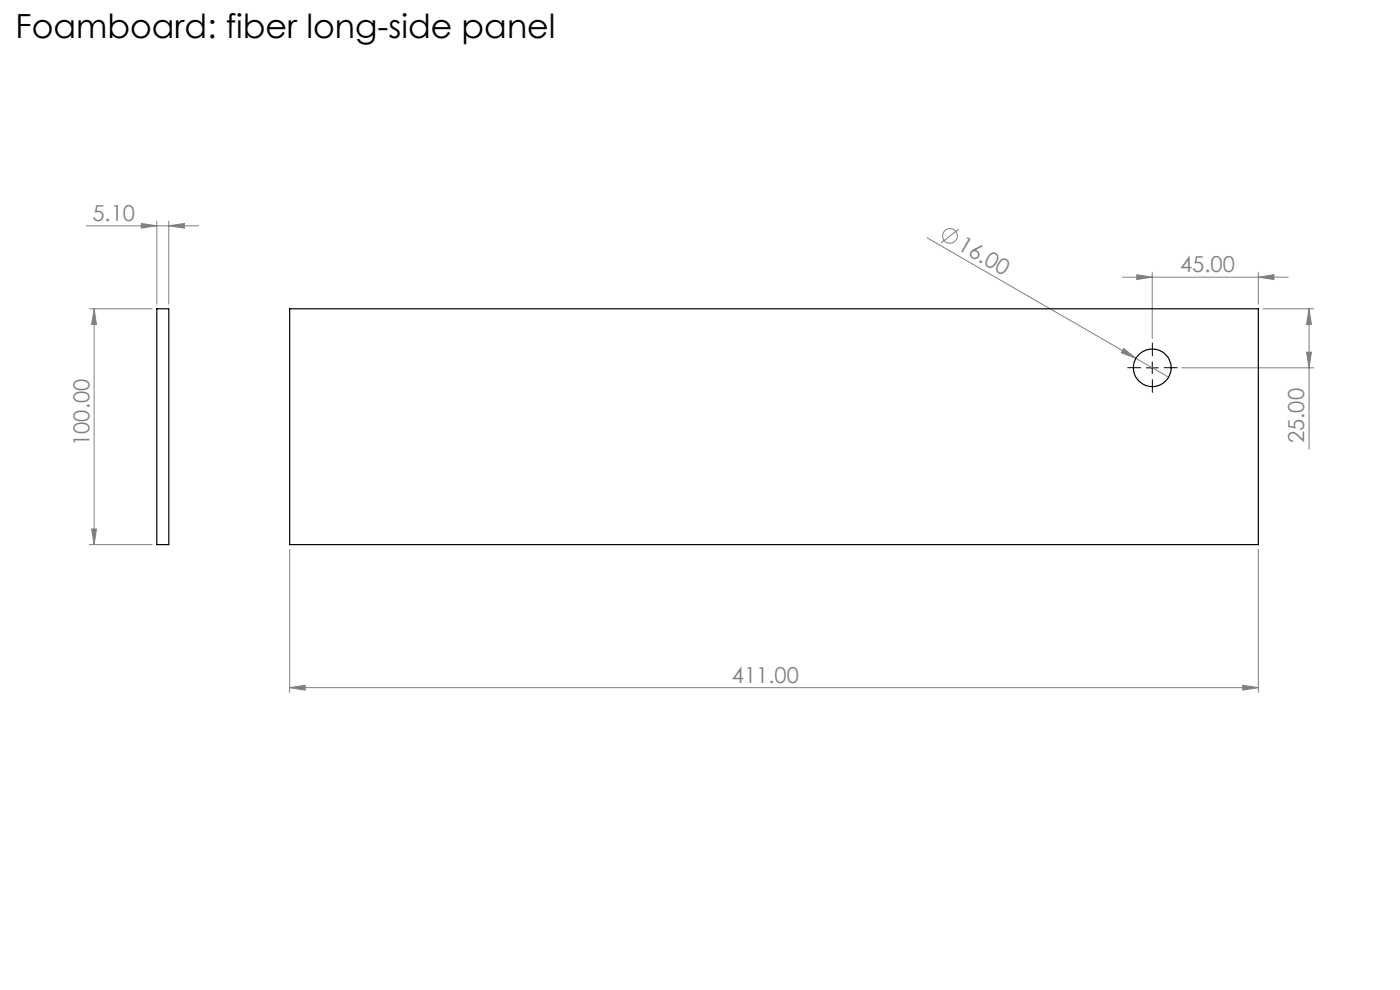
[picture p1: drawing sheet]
<svg xmlns="http://www.w3.org/2000/svg" width="297mm" height="210mm" viewBox="0 0 297 210" stroke-linecap="round" stroke-linejoin="round" font-family="sans-serif">
<g fill="none" stroke="#808080" stroke-width=".21">
<path d="M18.3 47.9h23.9M30 47.4l3.3 .5-3.3 .5zM33.3 46.9v17.6M35.8 47.9l3.3-.5v1zM35.8 46.9v17.6M196.7 50.4l44.3 25.6M203.4 48.6l-3.8 2.9M238.1 58.8h35.2M241.2 58.3l3.2 .5-3.2 .5zM244.4 57.8v14M266.9 58.8l3.4-.5v1zM266.9 57.8v6.7"/>
<path d="M18.9 65.5h13.4M20 65.5v50M20 65.5l.5 3.3h-1.1zM238.4 73.9l2.6 2.1-3.1-1.2zM241 76l6.9 4M250.7 78h28M267.9 65.5h10.8M277.2 74.7h1l-.5 3.3zM277.7 65.5v29.8M277.7 65.5l.5 3.3h-1zM18.9 115.5h13.4M19.4 112.2h1.1l-.5 3.3z"/>
<path d="M61.5 116.5v30.4M266.9 116.5v30.4M61.5 145.9l3.2-.5v1zM61.5 145.9h205.4M263.6 145.4l3.3 .5-3.3 .5z"/>
<circle cx="201.5" cy="50.1" r="1.55"/>
</g>
<path d="M242 78h-2.8M244.5 75.5v-2.7M247 78h2.7M244.5 80.5v2.8" fill="none" stroke="#000" stroke-width=".21" stroke-dasharray="15.2 1.3 1.3 1.3"/>
<path d="M243.2 78h2.5M244.4 76.8v2.5" fill="none" stroke="#000" stroke-width=".21"/>
<g fill="#808080">
<path d="M238.4 73.9l2.6 2.1-3.1-1.2z"/>
<path d="M35.8 47.9l3.3-.5v1zM30 47.4l3.3 .5-3.3 .5z"/>
<path d="M61.5 145.9l3.2-.5v1zM263.6 145.4l3.3 .5-3.3 .5z"/>
<path d="M277.2 74.7h1l-.5 3.3zM277.7 65.5l.5 3.3h-1z"/>
<path d="M20 65.5l.5 3.3h-1.1zM19.4 112.2h1.1l-.5 3.3z"/>
<path d="M241.2 58.3l3.2 .5-3.2 .5zM266.9 58.8l3.4-.5v1z"/>
</g>
<g fill="none" stroke="#000" stroke-width=".25">
<path d="M33.3 65.5h2.5v50h-2.5zM61.5 65.5h205.4v50h-205.4z"/>
<circle cx="244.5" cy="78" r="4"/>
</g>
<text font-size="7.1" x="3.3" y="8.2">Foamboard: fiber long-side panel</text>
<g font-size="4.7" fill="#808080">
<text x="19.6" y="46.9">5.10</text>
<text x="202.9" y="52.8" transform="rotate(30 202.9 52.8)">16.00</text>
<text x="250.4" y="57.8">45.00</text>
<text x="19" y="94.6" transform="rotate(-90 19 94.6)">100.00</text>
<text x="276.7" y="94" transform="rotate(-90 276.7 94)">25.00</text>
<text x="155.2" y="144.8">411.00</text>
</g>
</svg>
